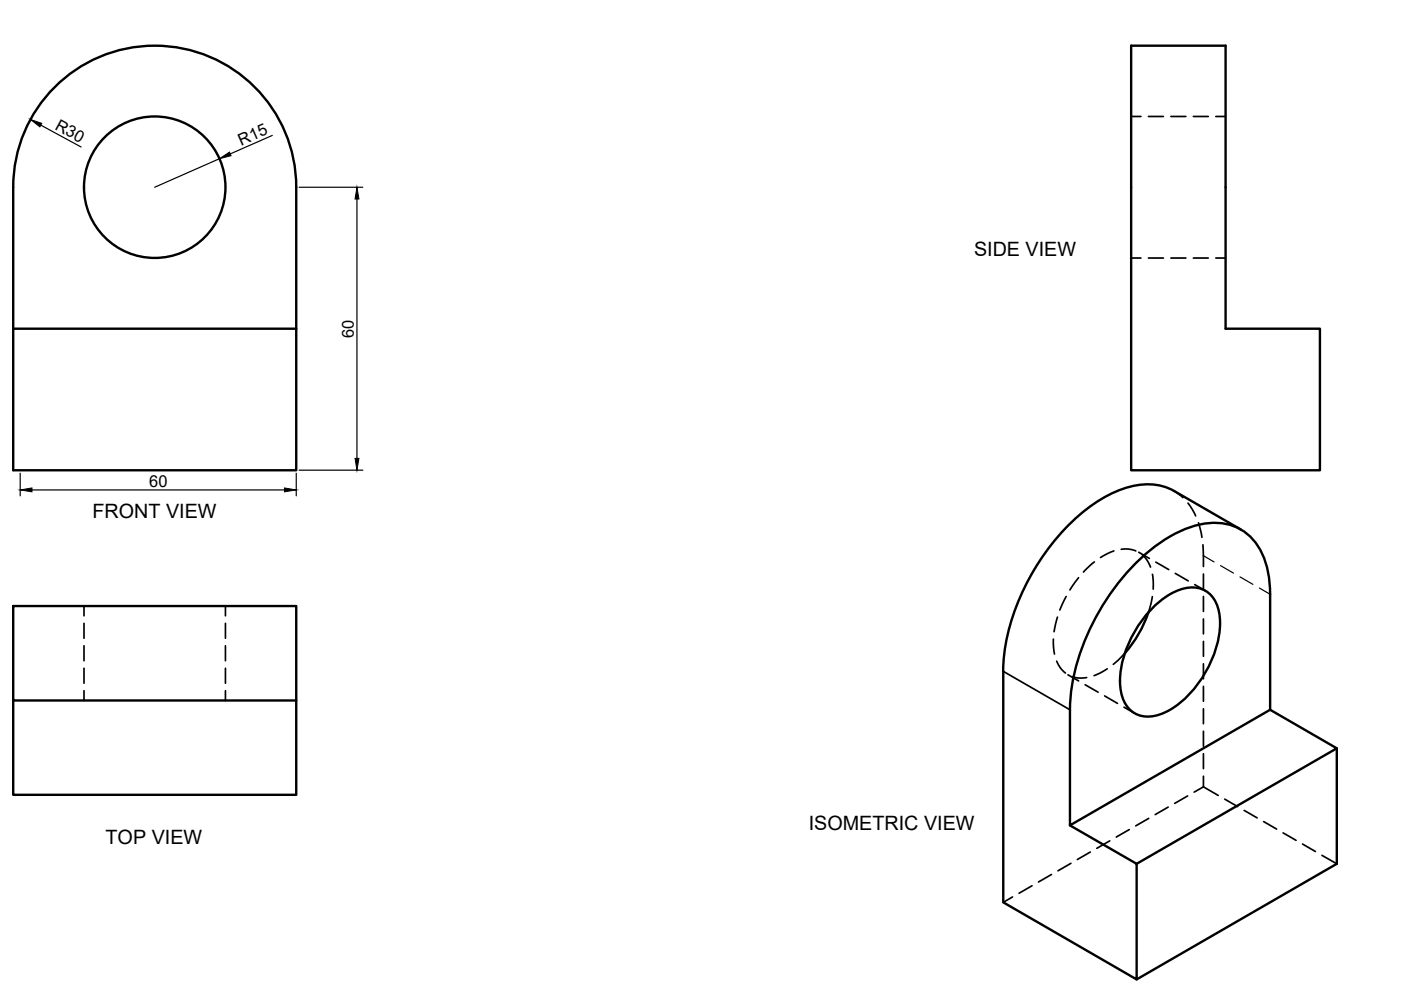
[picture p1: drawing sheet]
<svg xmlns="http://www.w3.org/2000/svg" width="297mm" height="210mm" viewBox="0 0 297 210" stroke-linecap="round" stroke-linejoin="round" font-family="sans-serif">
<!-- layer: MD_Visible -->
<g fill="none" stroke="#000" stroke-width=".51">
<path d="M239.8 9.7h20v60h20.1v30h-40.1zM2.8 69.7h60v30h-60v-60a30 30 0 0 1 30-30 30 30 0 0 1 30 30v30M263.1 112.3l-14.2-8.2a12.9 12.9 0 0 0-10.9-.4 35.6 35.6 0 0 0-15.9 12.9 46.1 46.1 0 0 0-9.4 25.7v49l28.3 16.4v-24.6l-14.1-8.1M2.8 128.5h60v20h-60zM240.2 120.1a30.9 30.9 0 0 1 13.2-8.7 11.5 11.5 0 0 1 12.4 3.1 17 17 0 0 1 3.5 11.5v24.5l-42.4 24.5v-24.5a45.3 45.3 0 0 1 9.1-25.5zM243.5 129.8a25.5 25.5 0 0 1-5 8.7M244.7 128.6a11.5 11.5 0 0 1 9.1-4 6.1 6.1 0 0 1 4.8 6.1 22.8 22.8 0 0 1-7.2 17.2 11.5 11.5 0 0 1-9 4 6.1 6.1 0 0 1-4.9-6.2 22.8 22.8 0 0 1 7.2-17.1zM2.8 148.5v20h60v-20M269.3 150.5l14.1 8.2-42.4 24.4M283.4 158.7v24.4l-42.4 24.6"/>
<circle cx="32.8" cy="39.7" r="15"/>
</g>
<!-- layer: MD_Hidden -->
<g fill="none" stroke="#000" stroke-width=".36">
<path d="M239.8 24.7h2.1M243.5 24.7h3.2M248.2 24.7h3.2M253 24.7h3.2M257.8 24.7h2M239.8 54.7h2.1M243.5 54.7h3.2M248.2 54.7h3.2M253 54.7h3.2M257.8 54.7h2M232 119.1l-2.3 2.2M236.2 116.8l-2.9 1.4"/>
<path d="M237.7 116.5h.1a5.6 5.6 0 0 1 3 .3M241.4 117.1l2.3 1.3M242.2 117.6a6.2 6.2 0 0 1 1.7 2.6M245.1 119.2l2.7 1.6M248.9 104.1l1.9 1.4M251.9 106.7l.9 1.3 .7 1.4M254.1 110.8l.7 3.1M255 115.5l.2 4.6M17.8 128.5v2.1M17.8 132.2v3.1M17.8 136.9v3.2M47.8 128.5v2.1"/>
<path d="M47.8 132.2v3.1M47.8 136.9v3.2M223.3 135.5l.3 3.2M224.2 130.8l-.7 3.1M226 126.5l-1.3 2.8M228.7 122.5l-1.9 2.6M238.5 138.5l-2.5 2.4M244.3 126.5l-.8 3.3M244.3 121.8l.2 3.1M249.2 121.6l2.7 1.6M253.3 123.9l2.3 1.4M255.2 121.7v3.2"/>
<path d="M255.2 126.5v3.1M255.2 131.2v3.2M255.2 136v3.2M17.8 141.7v3.2M17.8 146.4v2.1M47.8 141.7v3.2M47.8 146.4v2.1M224 140.2h.1a5.7 5.7 0 0 0 1.8 2.5M226.4 143.1l2.3 1.3M227.3 143.5a5.6 5.6 0 0 0 3.1 .2M230.1 145.2l2.7 1.6M234.2 147.5l2.7 1.6"/>
<path d="M234.8 141.8l-2.8 1.4M238.3 149.9l2.3 1.3M255.2 140.8v3.1M255.2 145.5v3.2M255.2 150.3v3.2M255.2 155v3.2M255.2 159.8v3.2M235.3 178.3l-2.8 1.6M239.4 175.9l-2.7 1.6M243.6 173.5l-2.8 1.6M247.7 171.1l-2.8 1.6M251.8 168.8l-2.7 1.5"/>
<path d="M255.2 164.6v2.2l-2 1.2M255.2 166.8l3.1 1.8M259.7 169.4l2.7 1.6M263.8 171.8l2.7 1.6M267.9 174.2l2.8 1.6M272 176.6l2.8 1.6M276.2 179l2.7 1.5M214.7 190.2l-2 1.1M218.8 187.8l-2.7 1.6M222.9 185.4l-2.7 1.6M227.1 183l-2.8 1.6M231.2 180.7l-2.8 1.5"/>
<path d="M280.3 181.3l3.1 1.8"/>
</g>
<!-- layer: MD_Hidden Narrow -->
<path d="M255.2 117.8l2.2 1.3M258.8 119.9l2.7 1.6M262.9 122.3l2.7 1.6M267 124.7l2.3 1.3" fill="none" stroke="#000" stroke-width=".25"/>
<!-- layer: MD_Visible Narrow -->
<path d="M212.7 142.3l14.2 8.2" fill="none" stroke="#000" stroke-width=".36"/>
<!-- layer: 0 -->
<path d="M8.7 26.5l8.5 4.7M46.5 33.6l-13.7 6.1M57.7 28.7l-8.9 3.9M63.4 39.7h13.5M75.7 42.2v55M63.4 99.7h13.5M4.3 100.3v4.8M6.8 103.9h53.5M62.8 100.3v4.8" fill="none" stroke="#000" stroke-width=".25"/>
<path d="M6.5 25.3l2.4 .9-.4 .7zM46.5 33.6l2.1-1.3 .4 .7zM75.7 39.7l.4 2.5h-.8zM75.3 97.2h.8l-.4 2.5zM4.3 103.9l2.5-.4v.8zM60.3 103.5l2.5 .4-2.5 .4z" fill="#000" stroke="#000" stroke-width=".21"/>
<g font-size="4.2">
<text x="206.5" y="54.3">SIDE VIEW</text>
<text x="19.6" y="109.7">FRONT VIEW</text>
<text x="22.4" y="178.9">TOP VIEW</text>
<text x="171.5" y="175.9">ISOMETRIC VIEW</text>
</g>
<g font-size="3.5">
<text x="11.5" y="27.3" transform="rotate(29 11.5 27.3)">R30</text>
<text x="51.1" y="30.9" transform="rotate(-24 51.1 30.9)">R15</text>
<text x="75" y="71.6" transform="rotate(-90 75 71.6)">60</text>
<text x="31.6" y="103.2">60</text>
</g>
</svg>
